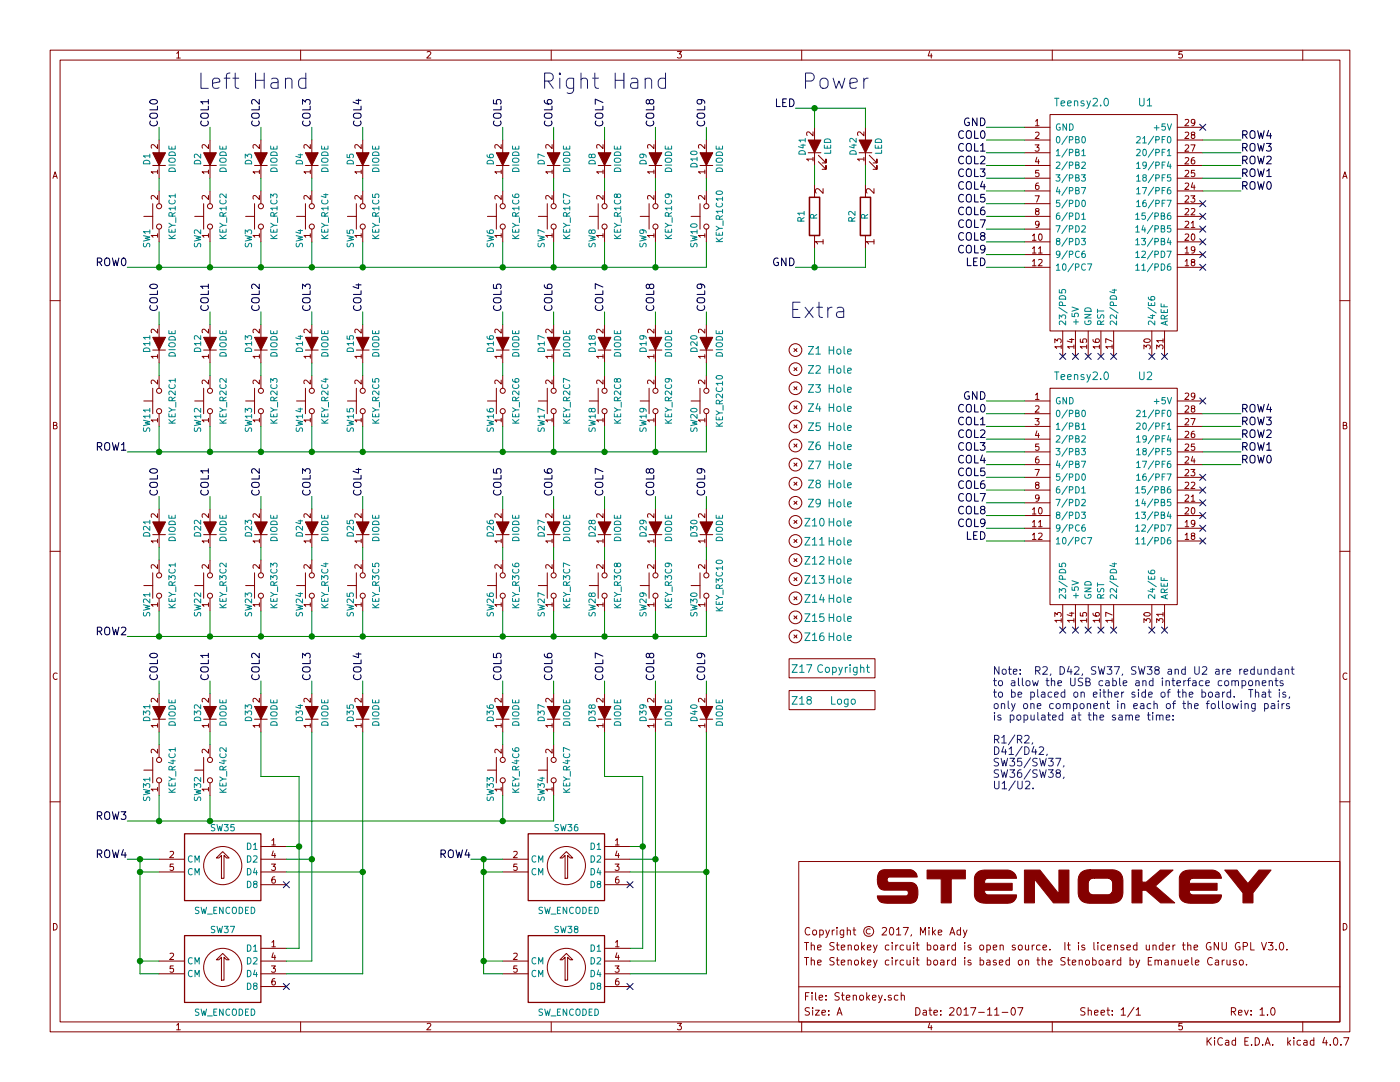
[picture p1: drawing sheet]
EESchema Schematic File Version 2
LIBS:Stenokey
LIBS:power
LIBS:device
LIBS:switches
LIBS:relays
LIBS:motors
LIBS:transistors
LIBS:conn
LIBS:linear
LIBS:regul
LIBS:74xx
LIBS:cmos4000
LIBS:adc-dac
LIBS:memory
LIBS:xilinx
LIBS:microcontrollers
LIBS:dsp
LIBS:microchip
LIBS:analog_switches
LIBS:motorola
LIBS:texas
LIBS:intel
LIBS:audio
LIBS:interface
LIBS:digital-audio
LIBS:philips
LIBS:display
LIBS:cypress
LIBS:siliconi
LIBS:opto
LIBS:atmel
LIBS:contrib
LIBS:valves
LIBS:teensy
LIBS:Stenokey-cache
EELAYER 25 0
EELAYER END
$Descr A 11000 8500
encoding utf-8
Sheet 1 1
Title "Stenokey"
Date "2017-11-07"
Rev "1.0"
Comp ""
Comment1 "Copyright © 2017, Mike Ady"
Comment2 "The Stenokey circuit board is open source.  It is licensed under the GNU GPL V3.0."
Comment3 "The Stenokey circuit board is based on the Stenoboard by Emanuele Caruso."
Comment4 ""
$EndDescr
$Comp
L D_ALT D1
U 1 1
P 1250 1250
F 0 "D1" H 1250 1350 50  0000 C CNN
F 1 "DIODE" H 1250 1150 50  0000 C CNN
F 2 "Stenokey:D4x2" H 1250 1250 50  0001 C CNN
F 3 "" H 1250 1250 50  0001 C CNN
	1    1250 1250
	0    -1   -1   0   
$EndComp
$Comp
L LED_ALT D41
U 1 1
P 6400 1150
F 0 "D41" H 6400 1250 50  0000 C CNN
F 1 "LED" H 6400 1050 50  0000 C CNN
F 2 "Stenokey:LED5X2.5" H 6400 1150 50  0001 C CNN
F 3 "" H 6400 1150 50  0001 C CNN
	1    6400 1150
	0    -1   -1   0   
$EndComp
$Comp
L SW_Push SW1
U 1 1
P 1250 1700
F 0 "SW1" H 1000 1800 50  0000 L CNN
F 1 "KEY_R1C1" H 1250 1600 50  0000 C CNN
F 2 "Stenokey:SW_Matias_Quiet" H 1250 1900 50  0001 C CNN
F 3 "" H 1250 1900 50  0001 C CNN
	1    1250 1700
	0    -1   -1   0   
$EndComp
Text Label 1250 1000 1    60   ~ 0
COL0
Wire Wire Line
	1250 1000 1250 1100
Wire Wire Line
	1250 1400 1250 1500
Text Label 1000 2100 2    60   ~ 0
ROW0
$Comp
L D_ALT D2
U 1 1
P 1650 1250
F 0 "D2" H 1650 1350 50  0000 C CNN
F 1 "DIODE" H 1650 1150 50  0000 C CNN
F 2 "Stenokey:D4x2" H 1650 1250 50  0001 C CNN
F 3 "" H 1650 1250 50  0001 C CNN
	1    1650 1250
	0    -1   -1   0   
$EndComp
$Comp
L SW_Push SW2
U 1 1
P 1650 1700
F 0 "SW2" H 1400 1800 50  0000 L CNN
F 1 "KEY_R1C2" H 1650 1600 50  0000 C CNN
F 2 "Stenokey:SW_Matias_Quiet" H 1650 1900 50  0001 C CNN
F 3 "" H 1650 1900 50  0001 C CNN
	1    1650 1700
	0    -1   -1   0   
$EndComp
Text Label 1650 1000 1    60   ~ 0
COL1
Wire Wire Line
	1650 1000 1650 1100
Wire Wire Line
	1650 1400 1650 1500
Wire Wire Line
	1650 2100 1650 1900
$Comp
L D_ALT D3
U 1 1
P 2050 1250
F 0 "D3" H 2050 1350 50  0000 C CNN
F 1 "DIODE" H 2050 1150 50  0000 C CNN
F 2 "Stenokey:D4x2" H 2050 1250 50  0001 C CNN
F 3 "" H 2050 1250 50  0000 C CNN
	1    2050 1250
	0    -1   -1   0   
$EndComp
$Comp
L SW_Push SW3
U 1 1
P 2050 1700
F 0 "SW3" H 1800 1800 50  0000 L CNN
F 1 "KEY_R1C3" H 2050 1600 50  0000 C CNN
F 2 "Stenokey:SW_Matias_Quiet" H 2050 1900 50  0001 C CNN
F 3 "" H 2050 1900 50  0001 C CNN
	1    2050 1700
	0    -1   -1   0   
$EndComp
Text Label 2050 1000 1    60   ~ 0
COL2
Wire Wire Line
	2050 1000 2050 1100
Wire Wire Line
	2050 1400 2050 1500
Wire Wire Line
	2050 2100 2050 1900
$Comp
L D_ALT D4
U 1 1
P 2450 1250
F 0 "D4" H 2450 1350 50  0000 C CNN
F 1 "DIODE" H 2450 1150 50  0000 C CNN
F 2 "Stenokey:D4x2" H 2450 1250 50  0001 C CNN
F 3 "" H 2450 1250 50  0001 C CNN
	1    2450 1250
	0    -1   -1   0   
$EndComp
$Comp
L SW_Push SW4
U 1 1
P 2450 1700
F 0 "SW4" H 2200 1800 50  0000 L CNN
F 1 "KEY_R1C4" H 2450 1600 50  0000 C CNN
F 2 "Stenokey:SW_Matias_Quiet" H 2450 1900 50  0001 C CNN
F 3 "" H 2450 1900 50  0001 C CNN
	1    2450 1700
	0    -1   -1   0   
$EndComp
Text Label 2450 1000 1    60   ~ 0
COL3
Wire Wire Line
	2450 1000 2450 1100
Wire Wire Line
	2450 1400 2450 1500
Wire Wire Line
	2450 2100 2450 1900
$Comp
L D_ALT D5
U 1 1
P 2850 1250
F 0 "D5" H 2850 1350 50  0000 C CNN
F 1 "DIODE" H 2850 1150 50  0000 C CNN
F 2 "Stenokey:D4x2" H 2850 1250 50  0001 C CNN
F 3 "" H 2850 1250 50  0001 C CNN
	1    2850 1250
	0    -1   -1   0   
$EndComp
$Comp
L SW_Push SW5
U 1 1
P 2850 1700
F 0 "SW5" H 2600 1800 50  0000 L CNN
F 1 "KEY_R1C5" H 2850 1600 50  0000 C CNN
F 2 "Stenokey:SW_Matias_Quiet" H 2850 1900 50  0001 C CNN
F 3 "" H 2850 1900 50  0001 C CNN
	1    2850 1700
	0    -1   -1   0   
$EndComp
Text Label 2850 1000 1    60   ~ 0
COL4
Wire Wire Line
	2850 1000 2850 1100
Wire Wire Line
	2850 1400 2850 1500
Wire Wire Line
	2850 2100 2850 1900
Wire Wire Line
	1250 1900 1250 2100
Connection ~ 1250 2100
Connection ~ 1650 2100
Connection ~ 2050 2100
Connection ~ 2450 2100
Wire Wire Line
	1000 2100 5550 2100
$Comp
L D_ALT D11
U 1 1
P 1250 2700
F 0 "D11" H 1250 2800 50  0000 C CNN
F 1 "DIODE" H 1250 2600 50  0000 C CNN
F 2 "Stenokey:D4x2" H 1250 2700 50  0001 C CNN
F 3 "" H 1250 2700 50  0001 C CNN
	1    1250 2700
	0    -1   -1   0   
$EndComp
$Comp
L SW_Push SW11
U 1 1
P 1250 3150
F 0 "SW11" H 1000 3250 50  0000 L CNN
F 1 "KEY_R2C1" H 1250 3050 50  0000 C CNN
F 2 "Stenokey:SW_Matias_Quiet" H 1250 3350 50  0001 C CNN
F 3 "" H 1250 3350 50  0001 C CNN
	1    1250 3150
	0    -1   -1   0   
$EndComp
Text Label 1250 2450 1    60   ~ 0
COL0
Wire Wire Line
	1250 2450 1250 2550
Wire Wire Line
	1250 2850 1250 2950
Text Label 1000 3550 2    60   ~ 0
ROW1
$Comp
L D_ALT D12
U 1 1
P 1650 2700
F 0 "D12" H 1650 2800 50  0000 C CNN
F 1 "DIODE" H 1650 2600 50  0000 C CNN
F 2 "Stenokey:D4x2" H 1650 2700 50  0001 C CNN
F 3 "" H 1650 2700 50  0001 C CNN
	1    1650 2700
	0    -1   -1   0   
$EndComp
$Comp
L SW_Push SW12
U 1 1
P 1650 3150
F 0 "SW12" H 1400 3250 50  0000 L CNN
F 1 "KEY_R2C2" H 1650 3050 50  0000 C CNN
F 2 "Stenokey:SW_Matias_Quiet" H 1650 3350 50  0001 C CNN
F 3 "" H 1650 3350 50  0001 C CNN
	1    1650 3150
	0    -1   -1   0   
$EndComp
Text Label 1650 2450 1    60   ~ 0
COL1
Wire Wire Line
	1650 2450 1650 2550
Wire Wire Line
	1650 2850 1650 2950
Wire Wire Line
	1650 3550 1650 3350
$Comp
L D_ALT D13
U 1 1
P 2050 2700
F 0 "D13" H 2050 2800 50  0000 C CNN
F 1 "DIODE" H 2050 2600 50  0000 C CNN
F 2 "Stenokey:D4x2" H 2050 2700 50  0001 C CNN
F 3 "" H 2050 2700 50  0001 C CNN
	1    2050 2700
	0    -1   -1   0   
$EndComp
$Comp
L SW_Push SW13
U 1 1
P 2050 3150
F 0 "SW13" H 1800 3250 50  0000 L CNN
F 1 "KEY_R2C3" H 2050 3050 50  0000 C CNN
F 2 "Stenokey:SW_Matias_Quiet" H 2050 3350 50  0001 C CNN
F 3 "" H 2050 3350 50  0001 C CNN
	1    2050 3150
	0    -1   -1   0   
$EndComp
Text Label 2050 2450 1    60   ~ 0
COL2
Wire Wire Line
	2050 2450 2050 2550
Wire Wire Line
	2050 2850 2050 2950
Wire Wire Line
	2050 3550 2050 3350
$Comp
L D_ALT D14
U 1 1
P 2450 2700
F 0 "D14" H 2450 2800 50  0000 C CNN
F 1 "DIODE" H 2450 2600 50  0000 C CNN
F 2 "Stenokey:D4x2" H 2450 2700 50  0001 C CNN
F 3 "" H 2450 2700 50  0001 C CNN
	1    2450 2700
	0    -1   -1   0   
$EndComp
$Comp
L SW_Push SW14
U 1 1
P 2450 3150
F 0 "SW14" H 2200 3250 50  0000 L CNN
F 1 "KEY_R2C4" H 2450 3050 50  0000 C CNN
F 2 "Stenokey:SW_Matias_Quiet" H 2450 3350 50  0001 C CNN
F 3 "" H 2450 3350 50  0001 C CNN
	1    2450 3150
	0    -1   -1   0   
$EndComp
Text Label 2450 2450 1    60   ~ 0
COL3
Wire Wire Line
	2450 2450 2450 2550
Wire Wire Line
	2450 2850 2450 2950
Wire Wire Line
	2450 3550 2450 3350
$Comp
L D_ALT D15
U 1 1
P 2850 2700
F 0 "D15" H 2850 2800 50  0000 C CNN
F 1 "DIODE" H 2850 2600 50  0000 C CNN
F 2 "Stenokey:D4x2" H 2850 2700 50  0001 C CNN
F 3 "" H 2850 2700 50  0001 C CNN
	1    2850 2700
	0    -1   -1   0   
$EndComp
$Comp
L SW_Push SW15
U 1 1
P 2850 3150
F 0 "SW15" H 2600 3250 50  0000 L CNN
F 1 "KEY_R2C5" H 2850 3050 50  0000 C CNN
F 2 "Stenokey:SW_Matias_Quiet" H 2850 3350 50  0001 C CNN
F 3 "" H 2850 3350 50  0001 C CNN
	1    2850 3150
	0    -1   -1   0   
$EndComp
Text Label 2850 2450 1    60   ~ 0
COL4
Wire Wire Line
	2850 2450 2850 2550
Wire Wire Line
	2850 2850 2850 2950
Wire Wire Line
	2850 3550 2850 3350
Wire Wire Line
	1250 3350 1250 3550
Connection ~ 1250 3550
Connection ~ 1650 3550
Connection ~ 2050 3550
Connection ~ 2450 3550
Wire Wire Line
	1000 3550 5550 3550
$Comp
L D_ALT D21
U 1 1
P 1250 4150
F 0 "D21" H 1250 4250 50  0000 C CNN
F 1 "DIODE" H 1250 4050 50  0000 C CNN
F 2 "Stenokey:D4x2" H 1250 4150 50  0001 C CNN
F 3 "" H 1250 4150 50  0001 C CNN
	1    1250 4150
	0    -1   -1   0   
$EndComp
$Comp
L SW_Push SW21
U 1 1
P 1250 4600
F 0 "SW21" H 1000 4700 50  0000 L CNN
F 1 "KEY_R3C1" H 1250 4500 50  0000 C CNN
F 2 "Stenokey:SW_Matias_Quiet" H 1250 4800 50  0001 C CNN
F 3 "" H 1250 4800 50  0001 C CNN
	1    1250 4600
	0    -1   -1   0   
$EndComp
Text Label 1250 3900 1    60   ~ 0
COL0
Wire Wire Line
	1250 3900 1250 4000
Wire Wire Line
	1250 4300 1250 4400
Text Label 1000 5000 2    60   ~ 0
ROW2
$Comp
L D_ALT D22
U 1 1
P 1650 4150
F 0 "D22" H 1650 4250 50  0000 C CNN
F 1 "DIODE" H 1650 4050 50  0000 C CNN
F 2 "Stenokey:D4x2" H 1650 4150 50  0001 C CNN
F 3 "" H 1650 4150 50  0001 C CNN
	1    1650 4150
	0    -1   -1   0   
$EndComp
$Comp
L SW_Push SW22
U 1 1
P 1650 4600
F 0 "SW22" H 1400 4700 50  0000 L CNN
F 1 "KEY_R3C2" H 1650 4500 50  0000 C CNN
F 2 "Stenokey:SW_Matias_Quiet" H 1650 4800 50  0001 C CNN
F 3 "" H 1650 4800 50  0001 C CNN
	1    1650 4600
	0    -1   -1   0   
$EndComp
Text Label 1650 3900 1    60   ~ 0
COL1
Wire Wire Line
	1650 3900 1650 4000
Wire Wire Line
	1650 4300 1650 4400
Wire Wire Line
	1650 5000 1650 4800
$Comp
L D_ALT D23
U 1 1
P 2050 4150
F 0 "D23" H 2050 4250 50  0000 C CNN
F 1 "DIODE" H 2050 4050 50  0000 C CNN
F 2 "Stenokey:D4x2" H 2050 4150 50  0001 C CNN
F 3 "" H 2050 4150 50  0001 C CNN
	1    2050 4150
	0    -1   -1   0   
$EndComp
$Comp
L SW_Push SW23
U 1 1
P 2050 4600
F 0 "SW23" H 1800 4700 50  0000 L CNN
F 1 "KEY_R3C3" H 2050 4500 50  0000 C CNN
F 2 "Stenokey:SW_Matias_Quiet" H 2050 4800 50  0001 C CNN
F 3 "" H 2050 4800 50  0001 C CNN
	1    2050 4600
	0    -1   -1   0   
$EndComp
Text Label 2050 3900 1    60   ~ 0
COL2
Wire Wire Line
	2050 3900 2050 4000
Wire Wire Line
	2050 4300 2050 4400
Wire Wire Line
	2050 5000 2050 4800
$Comp
L D_ALT D24
U 1 1
P 2450 4150
F 0 "D24" H 2450 4250 50  0000 C CNN
F 1 "DIODE" H 2450 4050 50  0000 C CNN
F 2 "Stenokey:D4x2" H 2450 4150 50  0001 C CNN
F 3 "" H 2450 4150 50  0001 C CNN
	1    2450 4150
	0    -1   -1   0   
$EndComp
$Comp
L SW_Push SW24
U 1 1
P 2450 4600
F 0 "SW24" H 2200 4700 50  0000 L CNN
F 1 "KEY_R3C4" H 2450 4500 50  0000 C CNN
F 2 "Stenokey:SW_Matias_Quiet" H 2450 4800 50  0001 C CNN
F 3 "" H 2450 4800 50  0001 C CNN
	1    2450 4600
	0    -1   -1   0   
$EndComp
Text Label 2450 3900 1    60   ~ 0
COL3
Wire Wire Line
	2450 3900 2450 4000
Wire Wire Line
	2450 4300 2450 4400
Wire Wire Line
	2450 5000 2450 4800
$Comp
L D_ALT D25
U 1 1
P 2850 4150
F 0 "D25" H 2850 4250 50  0000 C CNN
F 1 "DIODE" H 2850 4050 50  0000 C CNN
F 2 "Stenokey:D4x2" H 2850 4150 50  0001 C CNN
F 3 "" H 2850 4150 50  0001 C CNN
	1    2850 4150
	0    -1   -1   0   
$EndComp
$Comp
L SW_Push SW25
U 1 1
P 2850 4600
F 0 "SW25" H 2600 4700 50  0000 L CNN
F 1 "KEY_R3C5" H 2850 4500 50  0000 C CNN
F 2 "Stenokey:SW_Matias_Quiet" H 2850 4800 50  0001 C CNN
F 3 "" H 2850 4800 50  0001 C CNN
	1    2850 4600
	0    -1   -1   0   
$EndComp
Text Label 2850 3900 1    60   ~ 0
COL4
Wire Wire Line
	2850 3900 2850 4000
Wire Wire Line
	2850 4300 2850 4400
Wire Wire Line
	2850 5000 2850 4800
Wire Wire Line
	1250 4800 1250 5000
Connection ~ 1250 5000
Connection ~ 1650 5000
Connection ~ 2050 5000
Connection ~ 2450 5000
Wire Wire Line
	1000 5000 5550 5000
$Comp
L D_ALT D31
U 1 1
P 1250 5600
F 0 "D31" H 1250 5700 50  0000 C CNN
F 1 "DIODE" H 1250 5500 50  0000 C CNN
F 2 "Stenokey:D4x2" H 1250 5600 50  0001 C CNN
F 3 "" H 1250 5600 50  0001 C CNN
	1    1250 5600
	0    -1   -1   0   
$EndComp
$Comp
L SW_Push SW31
U 1 1
P 1250 6050
F 0 "SW31" H 1000 6150 50  0000 L CNN
F 1 "KEY_R4C1" H 1250 5950 50  0000 C CNN
F 2 "Stenokey:SW_Matias_Quiet" H 1250 6250 50  0001 C CNN
F 3 "" H 1250 6250 50  0001 C CNN
	1    1250 6050
	0    -1   -1   0   
$EndComp
Text Label 1250 5350 1    60   ~ 0
COL0
Wire Wire Line
	1250 5350 1250 5450
Wire Wire Line
	1250 5750 1250 5850
Text Label 1000 6450 2    60   ~ 0
ROW3
$Comp
L D_ALT D32
U 1 1
P 1650 5600
F 0 "D32" H 1650 5700 50  0000 C CNN
F 1 "DIODE" H 1650 5500 50  0000 C CNN
F 2 "Stenokey:D4x2" H 1650 5600 50  0001 C CNN
F 3 "" H 1650 5600 50  0001 C CNN
	1    1650 5600
	0    -1   -1   0   
$EndComp
$Comp
L SW_Push SW32
U 1 1
P 1650 6050
F 0 "SW32" H 1400 6150 50  0000 L CNN
F 1 "KEY_R4C2" H 1650 5950 50  0000 C CNN
F 2 "Stenokey:SW_Matias_Quiet" H 1650 6250 50  0001 C CNN
F 3 "" H 1650 6250 50  0001 C CNN
	1    1650 6050
	0    -1   -1   0   
$EndComp
Text Label 1650 5350 1    60   ~ 0
COL1
Wire Wire Line
	1650 5350 1650 5450
Wire Wire Line
	1650 5750 1650 5850
$Comp
L D_ALT D33
U 1 1
P 2050 5600
F 0 "D33" H 2050 5700 50  0000 C CNN
F 1 "DIODE" H 2050 5500 50  0000 C CNN
F 2 "Stenokey:D4x2" H 2050 5600 50  0001 C CNN
F 3 "" H 2050 5600 50  0001 C CNN
	1    2050 5600
	0    -1   -1   0   
$EndComp
Text Label 2050 5350 1    60   ~ 0
COL2
Wire Wire Line
	2050 5350 2050 5450
Wire Wire Line
	2050 5750 2050 6100
$Comp
L D_ALT D34
U 1 1
P 2450 5600
F 0 "D34" H 2450 5700 50  0000 C CNN
F 1 "DIODE" H 2450 5500 50  0000 C CNN
F 2 "Stenokey:D4x2" H 2450 5600 50  0001 C CNN
F 3 "" H 2450 5600 50  0001 C CNN
	1    2450 5600
	0    -1   -1   0   
$EndComp
Text Label 2450 5350 1    60   ~ 0
COL3
Wire Wire Line
	2450 5350 2450 5450
Wire Wire Line
	2450 5750 2450 7550
$Comp
L D_ALT D35
U 1 1
P 2850 5600
F 0 "D35" H 2850 5700 50  0000 C CNN
F 1 "DIODE" H 2850 5500 50  0000 C CNN
F 2 "Stenokey:D4x2" H 2850 5600 50  0001 C CNN
F 3 "" H 2850 5600 50  0001 C CNN
	1    2850 5600
	0    -1   -1   0   
$EndComp
Text Label 2850 5350 1    60   ~ 0
COL4
Wire Wire Line
	2850 5350 2850 5450
Wire Wire Line
	2850 5750 2850 7650
Wire Wire Line
	1250 6250 1250 6450
Connection ~ 1250 6450
Connection ~ 1650 6450
$Comp
L D_ALT D6
U 1 1
P 3950 1250
F 0 "D6" H 3950 1350 50  0000 C CNN
F 1 "DIODE" H 3950 1150 50  0000 C CNN
F 2 "Stenokey:D4x2" H 3950 1250 50  0001 C CNN
F 3 "" H 3950 1250 50  0001 C CNN
	1    3950 1250
	0    -1   -1   0   
$EndComp
$Comp
L SW_Push SW6
U 1 1
P 3950 1700
F 0 "SW6" H 3700 1800 50  0000 L CNN
F 1 "KEY_R1C6" H 3950 1600 50  0000 C CNN
F 2 "Stenokey:SW_Matias_Quiet" H 3950 1900 50  0001 C CNN
F 3 "" H 3950 1900 50  0001 C CNN
	1    3950 1700
	0    -1   -1   0   
$EndComp
Text Label 3950 1000 1    60   ~ 0
COL5
Wire Wire Line
	3950 1000 3950 1100
Wire Wire Line
	3950 1400 3950 1500
$Comp
L D_ALT D7
U 1 1
P 4350 1250
F 0 "D7" H 4350 1350 50  0000 C CNN
F 1 "DIODE" H 4350 1150 50  0000 C CNN
F 2 "Stenokey:D4x2" H 4350 1250 50  0001 C CNN
F 3 "" H 4350 1250 50  0001 C CNN
	1    4350 1250
	0    -1   -1   0   
$EndComp
$Comp
L SW_Push SW7
U 1 1
P 4350 1700
F 0 "SW7" H 4100 1800 50  0000 L CNN
F 1 "KEY_R1C7" H 4350 1600 50  0000 C CNN
F 2 "Stenokey:SW_Matias_Quiet" H 4350 1900 50  0001 C CNN
F 3 "" H 4350 1900 50  0001 C CNN
	1    4350 1700
	0    -1   -1   0   
$EndComp
Text Label 4350 1000 1    60   ~ 0
COL6
Wire Wire Line
	4350 1000 4350 1100
Wire Wire Line
	4350 1400 4350 1500
Wire Wire Line
	4350 2100 4350 1900
$Comp
L D_ALT D8
U 1 1
P 4750 1250
F 0 "D8" H 4750 1350 50  0000 C CNN
F 1 "DIODE" H 4750 1150 50  0000 C CNN
F 2 "Stenokey:D4x2" H 4750 1250 50  0001 C CNN
F 3 "" H 4750 1250 50  0001 C CNN
	1    4750 1250
	0    -1   -1   0   
$EndComp
$Comp
L SW_Push SW8
U 1 1
P 4750 1700
F 0 "SW8" H 4500 1800 50  0000 L CNN
F 1 "KEY_R1C8" H 4750 1600 50  0000 C CNN
F 2 "Stenokey:SW_Matias_Quiet" H 4750 1900 50  0001 C CNN
F 3 "" H 4750 1900 50  0001 C CNN
	1    4750 1700
	0    -1   -1   0   
$EndComp
Text Label 4750 1000 1    60   ~ 0
COL7
Wire Wire Line
	4750 1000 4750 1100
Wire Wire Line
	4750 1400 4750 1500
Wire Wire Line
	4750 2100 4750 1900
$Comp
L D_ALT D9
U 1 1
P 5150 1250
F 0 "D9" H 5150 1350 50  0000 C CNN
F 1 "DIODE" H 5150 1150 50  0000 C CNN
F 2 "Stenokey:D4x2" H 5150 1250 50  0001 C CNN
F 3 "" H 5150 1250 50  0001 C CNN
	1    5150 1250
	0    -1   -1   0   
$EndComp
$Comp
L SW_Push SW9
U 1 1
P 5150 1700
F 0 "SW9" H 4900 1800 50  0000 L CNN
F 1 "KEY_R1C9" H 5150 1600 50  0000 C CNN
F 2 "Stenokey:SW_Matias_Quiet" H 5150 1900 50  0001 C CNN
F 3 "" H 5150 1900 50  0001 C CNN
	1    5150 1700
	0    -1   -1   0   
$EndComp
Text Label 5150 1000 1    60   ~ 0
COL8
Wire Wire Line
	5150 1000 5150 1100
Wire Wire Line
	5150 1400 5150 1500
Wire Wire Line
	5150 2100 5150 1900
$Comp
L D_ALT D10
U 1 1
P 5550 1250
F 0 "D10" H 5550 1350 50  0000 C CNN
F 1 "DIODE" H 5550 1150 50  0000 C CNN
F 2 "Stenokey:D4x2" H 5550 1250 50  0001 C CNN
F 3 "" H 5550 1250 50  0001 C CNN
	1    5550 1250
	0    -1   -1   0   
$EndComp
$Comp
L SW_Push SW10
U 1 1
P 5550 1700
F 0 "SW10" H 5300 1800 50  0000 L CNN
F 1 "KEY_R1C10" H 5550 1600 50  0000 C CNN
F 2 "Stenokey:SW_Matias_Quiet" H 5550 1900 50  0001 C CNN
F 3 "" H 5550 1900 50  0001 C CNN
	1    5550 1700
	0    -1   -1   0   
$EndComp
Text Label 5550 1000 1    60   ~ 0
COL9
Wire Wire Line
	5550 1000 5550 1100
Wire Wire Line
	5550 1400 5550 1500
Wire Wire Line
	5550 2100 5550 1900
Wire Wire Line
	3950 2100 3950 1900
Connection ~ 3950 2100
Connection ~ 4350 2100
Connection ~ 4750 2100
Connection ~ 5150 2100
$Comp
L D_ALT D16
U 1 1
P 3950 2700
F 0 "D16" H 3950 2800 50  0000 C CNN
F 1 "DIODE" H 3950 2600 50  0000 C CNN
F 2 "Stenokey:D4x2" H 3950 2700 50  0001 C CNN
F 3 "" H 3950 2700 50  0001 C CNN
	1    3950 2700
	0    -1   -1   0   
$EndComp
$Comp
L SW_Push SW16
U 1 1
P 3950 3150
F 0 "SW16" H 3700 3250 50  0000 L CNN
F 1 "KEY_R2C6" H 3950 3050 50  0000 C CNN
F 2 "Stenokey:SW_Matias_Quiet" H 3950 3350 50  0001 C CNN
F 3 "" H 3950 3350 50  0001 C CNN
	1    3950 3150
	0    -1   -1   0   
$EndComp
Text Label 3950 2450 1    60   ~ 0
COL5
Wire Wire Line
	3950 2450 3950 2550
Wire Wire Line
	3950 2850 3950 2950
$Comp
L D_ALT D17
U 1 1
P 4350 2700
F 0 "D17" H 4350 2800 50  0000 C CNN
F 1 "DIODE" H 4350 2600 50  0000 C CNN
F 2 "Stenokey:D4x2" H 4350 2700 50  0001 C CNN
F 3 "" H 4350 2700 50  0001 C CNN
	1    4350 2700
	0    -1   -1   0   
$EndComp
$Comp
L SW_Push SW17
U 1 1
P 4350 3150
F 0 "SW17" H 4100 3250 50  0000 L CNN
F 1 "KEY_R2C7" H 4350 3050 50  0000 C CNN
F 2 "Stenokey:SW_Matias_Quiet" H 4350 3350 50  0001 C CNN
F 3 "" H 4350 3350 50  0001 C CNN
	1    4350 3150
	0    -1   -1   0   
$EndComp
Text Label 4350 2450 1    60   ~ 0
COL6
Wire Wire Line
	4350 2450 4350 2550
Wire Wire Line
	4350 2850 4350 2950
Wire Wire Line
	4350 3550 4350 3350
$Comp
L D_ALT D18
U 1 1
P 4750 2700
F 0 "D18" H 4750 2800 50  0000 C CNN
F 1 "DIODE" H 4750 2600 50  0000 C CNN
F 2 "Stenokey:D4x2" H 4750 2700 50  0001 C CNN
F 3 "" H 4750 2700 50  0001 C CNN
	1    4750 2700
	0    -1   -1   0   
$EndComp
$Comp
L SW_Push SW18
U 1 1
P 4750 3150
F 0 "SW18" H 4500 3250 50  0000 L CNN
F 1 "KEY_R2C8" H 4750 3050 50  0000 C CNN
F 2 "Stenokey:SW_Matias_Quiet" H 4750 3350 50  0001 C CNN
F 3 "" H 4750 3350 50  0001 C CNN
	1    4750 3150
	0    -1   -1   0   
$EndComp
Text Label 4750 2450 1    60   ~ 0
COL7
Wire Wire Line
	4750 2450 4750 2550
Wire Wire Line
	4750 2850 4750 2950
Wire Wire Line
	4750 3550 4750 3350
$Comp
L D_ALT D19
U 1 1
P 5150 2700
F 0 "D19" H 5150 2800 50  0000 C CNN
F 1 "DIODE" H 5150 2600 50  0000 C CNN
F 2 "Stenokey:D4x2" H 5150 2700 50  0001 C CNN
F 3 "" H 5150 2700 50  0001 C CNN
	1    5150 2700
	0    -1   -1   0   
$EndComp
$Comp
L SW_Push SW19
U 1 1
P 5150 3150
F 0 "SW19" H 4900 3250 50  0000 L CNN
F 1 "KEY_R2C9" H 5150 3050 50  0000 C CNN
F 2 "Stenokey:SW_Matias_Quiet" H 5150 3350 50  0001 C CNN
F 3 "" H 5150 3350 50  0001 C CNN
	1    5150 3150
	0    -1   -1   0   
$EndComp
Text Label 5150 2450 1    60   ~ 0
COL8
Wire Wire Line
	5150 2450 5150 2550
Wire Wire Line
	5150 2850 5150 2950
Wire Wire Line
	5150 3550 5150 3350
$Comp
L D_ALT D20
U 1 1
P 5550 2700
F 0 "D20" H 5550 2800 50  0000 C CNN
F 1 "DIODE" H 5550 2600 50  0000 C CNN
F 2 "Stenokey:D4x2" H 5550 2700 50  0001 C CNN
F 3 "" H 5550 2700 50  0001 C CNN
	1    5550 2700
	0    -1   -1   0   
$EndComp
$Comp
L SW_Push SW20
U 1 1
P 5550 3150
F 0 "SW20" H 5300 3250 50  0000 L CNN
F 1 "KEY_R2C10" H 5550 3050 50  0000 C CNN
F 2 "Stenokey:SW_Matias_Quiet" H 5550 3350 50  0001 C CNN
F 3 "" H 5550 3350 50  0001 C CNN
	1    5550 3150
	0    -1   -1   0   
$EndComp
Text Label 5550 2450 1    60   ~ 0
COL9
Wire Wire Line
	5550 2450 5550 2550
Wire Wire Line
	5550 2850 5550 2950
Wire Wire Line
	5550 3550 5550 3350
Wire Wire Line
	3950 3550 3950 3350
Connection ~ 3950 3550
Connection ~ 4350 3550
Connection ~ 4750 3550
Connection ~ 5150 3550
$Comp
L D_ALT D26
U 1 1
P 3950 4150
F 0 "D26" H 3950 4250 50  0000 C CNN
F 1 "DIODE" H 3950 4050 50  0000 C CNN
F 2 "Stenokey:D4x2" H 3950 4150 50  0001 C CNN
F 3 "" H 3950 4150 50  0001 C CNN
	1    3950 4150
	0    -1   -1   0   
$EndComp
$Comp
L SW_Push SW26
U 1 1
P 3950 4600
F 0 "SW26" H 3700 4700 50  0000 L CNN
F 1 "KEY_R3C6" H 3950 4500 50  0000 C CNN
F 2 "Stenokey:SW_Matias_Quiet" H 3950 4800 50  0001 C CNN
F 3 "" H 3950 4800 50  0001 C CNN
	1    3950 4600
	0    -1   -1   0   
$EndComp
Text Label 3950 3900 1    60   ~ 0
COL5
Wire Wire Line
	3950 3900 3950 4000
Wire Wire Line
	3950 4300 3950 4400
$Comp
L D_ALT D27
U 1 1
P 4350 4150
F 0 "D27" H 4350 4250 50  0000 C CNN
F 1 "DIODE" H 4350 4050 50  0000 C CNN
F 2 "Stenokey:D4x2" H 4350 4150 50  0001 C CNN
F 3 "" H 4350 4150 50  0001 C CNN
	1    4350 4150
	0    -1   -1   0   
$EndComp
$Comp
L SW_Push SW27
U 1 1
P 4350 4600
F 0 "SW27" H 4100 4700 50  0000 L CNN
F 1 "KEY_R3C7" H 4350 4500 50  0000 C CNN
F 2 "Stenokey:SW_Matias_Quiet" H 4350 4800 50  0001 C CNN
F 3 "" H 4350 4800 50  0001 C CNN
	1    4350 4600
	0    -1   -1   0   
$EndComp
Text Label 4350 3900 1    60   ~ 0
COL6
Wire Wire Line
	4350 3900 4350 4000
Wire Wire Line
	4350 4300 4350 4400
Wire Wire Line
	4350 5000 4350 4800
$Comp
L D_ALT D28
U 1 1
P 4750 4150
F 0 "D28" H 4750 4250 50  0000 C CNN
F 1 "DIODE" H 4750 4050 50  0000 C CNN
F 2 "Stenokey:D4x2" H 4750 4150 50  0001 C CNN
F 3 "" H 4750 4150 50  0001 C CNN
	1    4750 4150
	0    -1   -1   0   
$EndComp
$Comp
L SW_Push SW28
U 1 1
P 4750 4600
F 0 "SW28" H 4500 4700 50  0000 L CNN
F 1 "KEY_R3C8" H 4750 4500 50  0000 C CNN
F 2 "Stenokey:SW_Matias_Quiet" H 4750 4800 50  0001 C CNN
F 3 "" H 4750 4800 50  0001 C CNN
	1    4750 4600
	0    -1   -1   0   
$EndComp
Text Label 4750 3900 1    60   ~ 0
COL7
Wire Wire Line
	4750 3900 4750 4000
Wire Wire Line
	4750 4300 4750 4400
Wire Wire Line
	4750 5000 4750 4800
$Comp
L D_ALT D29
U 1 1
P 5150 4150
F 0 "D29" H 5150 4250 50  0000 C CNN
F 1 "DIODE" H 5150 4050 50  0000 C CNN
F 2 "Stenokey:D4x2" H 5150 4150 50  0001 C CNN
F 3 "" H 5150 4150 50  0001 C CNN
	1    5150 4150
	0    -1   -1   0   
$EndComp
$Comp
L SW_Push SW29
U 1 1
P 5150 4600
F 0 "SW29" H 4900 4700 50  0000 L CNN
F 1 "KEY_R3C9" H 5150 4500 50  0000 C CNN
F 2 "Stenokey:SW_Matias_Quiet" H 5150 4800 50  0001 C CNN
F 3 "" H 5150 4800 50  0001 C CNN
	1    5150 4600
	0    -1   -1   0   
$EndComp
Text Label 5150 3900 1    60   ~ 0
COL8
Wire Wire Line
	5150 3900 5150 4000
Wire Wire Line
	5150 4300 5150 4400
Wire Wire Line
	5150 5000 5150 4800
$Comp
L D_ALT D30
U 1 1
P 5550 4150
F 0 "D30" H 5550 4250 50  0000 C CNN
F 1 "DIODE" H 5550 4050 50  0000 C CNN
F 2 "Stenokey:D4x2" H 5550 4150 50  0001 C CNN
F 3 "" H 5550 4150 50  0001 C CNN
	1    5550 4150
	0    -1   -1   0   
$EndComp
$Comp
L SW_Push SW30
U 1 1
P 5550 4600
F 0 "SW30" H 5300 4700 50  0000 L CNN
F 1 "KEY_R3C10" H 5550 4500 50  0000 C CNN
F 2 "Stenokey:SW_Matias_Quiet" H 5550 4800 50  0001 C CNN
F 3 "" H 5550 4800 50  0001 C CNN
	1    5550 4600
	0    -1   -1   0   
$EndComp
Text Label 5550 3900 1    60   ~ 0
COL9
Wire Wire Line
	5550 3900 5550 4000
Wire Wire Line
	5550 4300 5550 4400
Wire Wire Line
	5550 5000 5550 4800
Wire Wire Line
	3950 5000 3950 4800
Connection ~ 3950 5000
Connection ~ 4350 5000
Connection ~ 4750 5000
Connection ~ 5150 5000
$Comp
L D_ALT D36
U 1 1
P 3950 5600
F 0 "D36" H 3950 5700 50  0000 C CNN
F 1 "DIODE" H 3950 5500 50  0000 C CNN
F 2 "Stenokey:D4x2" H 3950 5600 50  0001 C CNN
F 3 "" H 3950 5600 50  0001 C CNN
	1    3950 5600
	0    -1   -1   0   
$EndComp
$Comp
L SW_Push SW33
U 1 1
P 3950 6050
F 0 "SW33" H 3700 6150 50  0000 L CNN
F 1 "KEY_R4C6" H 3950 5950 50  0000 C CNN
F 2 "Stenokey:SW_Matias_Quiet" H 3950 6250 50  0001 C CNN
F 3 "" H 3950 6250 50  0001 C CNN
	1    3950 6050
	0    -1   -1   0   
$EndComp
Text Label 3950 5350 1    60   ~ 0
COL5
Wire Wire Line
	3950 5350 3950 5450
Wire Wire Line
	3950 5750 3950 5850
$Comp
L D_ALT D37
U 1 1
P 4350 5600
F 0 "D37" H 4350 5700 50  0000 C CNN
F 1 "DIODE" H 4350 5500 50  0000 C CNN
F 2 "Stenokey:D4x2" H 4350 5600 50  0001 C CNN
F 3 "" H 4350 5600 50  0001 C CNN
	1    4350 5600
	0    -1   -1   0   
$EndComp
$Comp
L SW_Push SW34
U 1 1
P 4350 6050
F 0 "SW34" H 4100 6150 50  0000 L CNN
F 1 "KEY_R4C7" H 4350 5950 50  0000 C CNN
F 2 "Stenokey:SW_Matias_Quiet" H 4350 6250 50  0001 C CNN
F 3 "" H 4350 6250 50  0001 C CNN
	1    4350 6050
	0    -1   -1   0   
$EndComp
Text Label 4350 5350 1    60   ~ 0
COL6
Wire Wire Line
	4350 5350 4350 5450
Wire Wire Line
	4350 5750 4350 5850
Wire Wire Line
	4350 6450 4350 6250
$Comp
L D_ALT D38
U 1 1
P 4750 5600
F 0 "D38" H 4750 5700 50  0000 C CNN
F 1 "DIODE" H 4750 5500 50  0000 C CNN
F 2 "Stenokey:D4x2" H 4750 5600 50  0001 C CNN
F 3 "" H 4750 5600 50  0001 C CNN
	1    4750 5600
	0    -1   -1   0   
$EndComp
Text Label 4750 5350 1    60   ~ 0
COL7
Wire Wire Line
	4750 5350 4750 5450
$Comp
L D_ALT D39
U 1 1
P 5150 5600
F 0 "D39" H 5150 5700 50  0000 C CNN
F 1 "DIODE" H 5150 5500 50  0000 C CNN
F 2 "Stenokey:D4x2" H 5150 5600 50  0001 C CNN
F 3 "" H 5150 5600 50  0001 C CNN
	1    5150 5600
	0    -1   -1   0   
$EndComp
Text Label 5150 5350 1    60   ~ 0
COL8
Wire Wire Line
	5150 5350 5150 5450
$Comp
L D_ALT D40
U 1 1
P 5550 5600
F 0 "D40" H 5550 5700 50  0000 C CNN
F 1 "DIODE" H 5550 5500 50  0000 C CNN
F 2 "Stenokey:D4x2" H 5550 5600 50  0001 C CNN
F 3 "" H 5550 5600 50  0001 C CNN
	1    5550 5600
	0    -1   -1   0   
$EndComp
Text Label 5550 5350 1    60   ~ 0
COL9
Wire Wire Line
	5550 5350 5550 5450
Wire Wire Line
	3950 6250 3950 6450
Connection ~ 3950 6450
Wire Wire Line
	1000 6750 1250 6750
$Comp
L SW_ENCODED SW35
U 1 1
P 1750 6800
F 0 "SW35" H 1650 7100 50  0000 L CNN
F 1 "SW_ENCODED" H 1525 6450 50  0000 L CNN
F 2 "Stenokey:DIP6" H 1750 6800 50  0001 C CNN
F 3 "" H 1750 6800 50  0001 C CNN
	1    1750 6800
	1    0    0    -1  
$EndComp
Wire Wire Line
	1100 6850 1250 6850
NoConn ~ 2250 6950
Wire Wire Line
	2050 6100 2350 6100
Wire Wire Line
	2350 6100 2350 7450
Wire Wire Line
	2450 6750 2250 6750
Wire Wire Line
	2850 6850 2250 6850
Wire Wire Line
	4750 5750 4750 6100
Wire Wire Line
	5150 5750 5150 7550
Wire Wire Line
	5550 5750 5550 7650
$Comp
L SW_ENCODED SW36
U 1 1
P 4450 6800
F 0 "SW36" H 4350 7100 50  0000 L CNN
F 1 "SW_ENCODED" H 4225 6450 50  0000 L CNN
F 2 "Stenokey:DIP6" H 4450 6800 50  0001 C CNN
F 3 "" H 4450 6800 50  0001 C CNN
	1    4450 6800
	1    0    0    -1  
$EndComp
NoConn ~ 4950 6950
Wire Wire Line
	4750 6100 5050 6100
Wire Wire Line
	5050 6100 5050 7450
Wire Wire Line
	5150 6750 4950 6750
Wire Wire Line
	5550 6850 4950 6850
Wire Wire Line
	3800 6850 3950 6850
$Comp
L Teensy2.0 U1
U 1 1
P 8750 1750
F 0 "U1" H 9000 2700 60  0000 C CNN
F 1 "Teensy2.0" H 8500 2700 60  0000 C CNN
F 2 "Stenokey:Teensy2.0" H 8850 700 60  0001 C CNN
F 3 "" H 8850 700 60  0000 C CNN
	1    8750 1750
	1    0    0    -1  
$EndComp
NoConn ~ 8350 2800
NoConn ~ 8450 2800
NoConn ~ 8550 2800
NoConn ~ 8650 2800
NoConn ~ 8750 2800
NoConn ~ 9050 2800
NoConn ~ 9150 2800
Text Label 7750 1100 2    60   ~ 0
COL0
Wire Wire Line
	8050 1100 7750 1100
Text Label 7750 1200 2    60   ~ 0
COL1
Wire Wire Line
	8050 1200 7750 1200
Text Label 7750 1300 2    60   ~ 0
COL2
Wire Wire Line
	8050 1300 7750 1300
Text Label 7750 1400 2    60   ~ 0
COL3
Wire Wire Line
	8050 1400 7750 1400
Text Label 7750 1500 2    60   ~ 0
COL4
Wire Wire Line
	8050 1500 7750 1500
Wire Wire Line
	9750 1200 9450 1200
Wire Wire Line
	8050 2100 7750 2100
Text Label 7750 2100 2    60   ~ 0
LED
Wire Wire Line
	9750 1300 9450 1300
Wire Wire Line
	9750 1400 9450 1400
Wire Wire Line
	9750 1500 9450 1500
Text Label 9750 1200 0    60   ~ 0
ROW3
Text Label 9750 1300 0    60   ~ 0
ROW2
Text Label 9750 1400 0    60   ~ 0
ROW1
Text Label 9750 1500 0    60   ~ 0
ROW0
NoConn ~ 9450 1900
NoConn ~ 9450 2000
NoConn ~ 9450 2100
$Comp
L SW_ENCODED SW37
U 1 1
P 1750 7600
F 0 "SW37" H 1650 7900 50  0000 L CNN
F 1 "SW_ENCODED" H 1525 7250 50  0000 L CNN
F 2 "Stenokey:DIP6" H 1750 7600 50  0001 C CNN
F 3 "" H 1750 7600 50  0001 C CNN
	1    1750 7600
	1    0    0    -1  
$EndComp
Wire Wire Line
	1100 7650 1250 7650
Wire Wire Line
	1100 7550 1250 7550
Wire Wire Line
	2350 6650 2250 6650
Wire Wire Line
	2350 7450 2250 7450
Connection ~ 2350 6650
Wire Wire Line
	2450 7550 2250 7550
Connection ~ 2450 6750
Wire Wire Line
	2850 7650 2250 7650
NoConn ~ 2250 7750
Wire Wire Line
	5050 6650 4950 6650
$Comp
L SW_ENCODED SW38
U 1 1
P 4450 7600
F 0 "SW38" H 4350 7900 50  0000 L CNN
F 1 "SW_ENCODED" H 4225 7250 50  0000 L CNN
F 2 "Stenokey:DIP6" H 4450 7600 50  0001 C CNN
F 3 "" H 4450 7600 50  0001 C CNN
	1    4450 7600
	1    0    0    -1  
$EndComp
Wire Wire Line
	3800 7650 3950 7650
Wire Wire Line
	3950 7550 3800 7550
Wire Wire Line
	5050 7450 4950 7450
Connection ~ 5050 6650
Wire Wire Line
	5150 7550 4950 7550
Connection ~ 5150 6750
Wire Wire Line
	5550 7650 4950 7650
NoConn ~ 4950 7750
Wire Wire Line
	8050 1000 7750 1000
Text Label 7750 1000 2    60   ~ 0
GND
NoConn ~ 9450 1000
Text Label 6250 850  2    60   ~ 0
LED
$Comp
L R R1
U 1 1
P 6400 1700
F 0 "R1" V 6500 1700 50  0000 C CNN
F 1 "R" V 6400 1700 50  0000 C CNN
F 2 "Stenokey:R4x2" V 6330 1700 50  0001 C CNN
F 3 "" H 6400 1700 50  0001 C CNN
	1    6400 1700
	-1   0    0    1   
$EndComp
Text Label 6250 2100 2    60   ~ 0
GND
Text Notes 1550 700  0    120  ~ 0
Left Hand
Text Notes 4250 700  0    120  ~ 0
Right Hand
Text Notes 6300 700  0    120  ~ 0
Power
Text Notes 7800 6200 0    60   ~ 0
Note:  R2, D42, SW37, SW38 and U2 are redundant\nto allow the USB cable and interface components \nto be placed on either side of the board.  That is, \nonly one component in each of the following pairs \nis populated at the same time:  \n\nR1/R2,\nD41/D42,\nSW35/SW37,\nSW36/SW38,\nU1/U2.
Text Label 7750 1600 2    60   ~ 0
COL5
Wire Wire Line
	8050 1600 7750 1600
Text Label 7750 1700 2    60   ~ 0
COL6
Wire Wire Line
	8050 1700 7750 1700
Text Label 7750 1800 2    60   ~ 0
COL7
Wire Wire Line
	8050 1800 7750 1800
Text Label 7750 1900 2    60   ~ 0
COL8
Wire Wire Line
	8050 1900 7750 1900
Text Label 7750 2000 2    60   ~ 0
COL9
Wire Wire Line
	8050 2000 7750 2000
NoConn ~ 9450 1800
NoConn ~ 9450 1700
NoConn ~ 9450 1600
Connection ~ 2850 5000
Connection ~ 2850 3550
Connection ~ 2850 2100
$Comp
L Teensy2.0 U2
U 1 1
P 8750 3900
F 0 "U2" H 9000 4850 60  0000 C CNN
F 1 "Teensy2.0" H 8500 4850 60  0000 C CNN
F 2 "Stenokey:Teensy2.0" H 8850 2850 60  0001 C CNN
F 3 "" H 8850 2850 60  0000 C CNN
	1    8750 3900
	1    0    0    -1  
$EndComp
NoConn ~ 8350 4950
NoConn ~ 8450 4950
NoConn ~ 8550 4950
NoConn ~ 8650 4950
NoConn ~ 8750 4950
NoConn ~ 9050 4950
NoConn ~ 9150 4950
Text Label 7750 3250 2    60   ~ 0
COL0
Wire Wire Line
	8050 3250 7750 3250
Text Label 7750 3350 2    60   ~ 0
COL1
Wire Wire Line
	8050 3350 7750 3350
Text Label 7750 3450 2    60   ~ 0
COL2
Wire Wire Line
	8050 3450 7750 3450
Text Label 7750 3550 2    60   ~ 0
COL3
Wire Wire Line
	8050 3550 7750 3550
Text Label 7750 3650 2    60   ~ 0
COL4
Wire Wire Line
	8050 3650 7750 3650
Wire Wire Line
	9750 3350 9450 3350
Wire Wire Line
	8050 4250 7750 4250
Text Label 7750 4250 2    60   ~ 0
LED
Wire Wire Line
	9750 3450 9450 3450
Wire Wire Line
	9750 3550 9450 3550
Wire Wire Line
	9750 3650 9450 3650
Text Label 9750 3350 0    60   ~ 0
ROW3
Text Label 9750 3450 0    60   ~ 0
ROW2
Text Label 9750 3550 0    60   ~ 0
ROW1
Text Label 9750 3650 0    60   ~ 0
ROW0
NoConn ~ 9450 4050
NoConn ~ 9450 4150
NoConn ~ 9450 4250
Wire Wire Line
	8050 3150 7750 3150
Text Label 7750 3150 2    60   ~ 0
GND
NoConn ~ 9450 3150
Text Label 7750 3750 2    60   ~ 0
COL5
Wire Wire Line
	8050 3750 7750 3750
Text Label 7750 3850 2    60   ~ 0
COL6
Wire Wire Line
	8050 3850 7750 3850
Text Label 7750 3950 2    60   ~ 0
COL7
Wire Wire Line
	8050 3950 7750 3950
Text Label 7750 4050 2    60   ~ 0
COL8
Wire Wire Line
	8050 4050 7750 4050
Text Label 7750 4150 2    60   ~ 0
COL9
Wire Wire Line
	8050 4150 7750 4150
NoConn ~ 9450 3950
NoConn ~ 9450 3850
NoConn ~ 9450 3750
Wire Wire Line
	9750 1100 9450 1100
Text Label 9750 1100 0    60   ~ 0
ROW4
Wire Wire Line
	9750 3250 9450 3250
Text Label 9750 3250 0    60   ~ 0
ROW4
Wire Wire Line
	1650 6250 1650 6450
Text Label 1000 6750 2    60   ~ 0
ROW4
Wire Wire Line
	1000 6450 4350 6450
Wire Wire Line
	1100 6750 1100 7650
Connection ~ 1100 6750
Connection ~ 1100 6850
Connection ~ 1100 7550
Connection ~ 2850 6850
Text Label 3700 6750 2    60   ~ 0
ROW4
Connection ~ 5550 6850
Wire Wire Line
	3700 6750 3950 6750
Wire Wire Line
	3800 7650 3800 6750
Connection ~ 3800 6750
Connection ~ 3800 6850
Connection ~ 3800 7550
Wire Wire Line
	6400 1000 6400 850 
Wire Wire Line
	6400 1300 6400 1450
Wire Wire Line
	6400 1950 6400 2100
Wire Wire Line
	6250 2100 6800 2100
$Comp
L LED_ALT D42
U 1 1
P 6800 1150
F 0 "D42" H 6800 1250 50  0000 C CNN
F 1 "LED" H 6800 1050 50  0000 C CNN
F 2 "Stenokey:LED5X2.5" H 6800 1150 50  0001 C CNN
F 3 "" H 6800 1150 50  0001 C CNN
	1    6800 1150
	0    -1   -1   0   
$EndComp
$Comp
L R R2
U 1 1
P 6800 1700
F 0 "R2" V 6900 1700 50  0000 C CNN
F 1 "R" V 6800 1700 50  0000 C CNN
F 2 "Stenokey:R4x2" V 6730 1700 50  0001 C CNN
F 3 "" H 6800 1700 50  0001 C CNN
	1    6800 1700
	-1   0    0    1   
$EndComp
Wire Wire Line
	6800 1000 6800 850 
Wire Wire Line
	6800 1300 6800 1450
Wire Wire Line
	6800 2100 6800 1950
Connection ~ 6400 2100
Wire Wire Line
	6800 850  6250 850 
Connection ~ 6400 850 
$Comp
L Hole Z9
U 1 1
P 6250 3950
F 0 "Z9" H 6400 3950 60  0000 C CNN
F 1 "Hole" H 6600 3950 60  0000 C CNN
F 2 "Stenokey:HOLE_600800" H 6250 3950 60  0001 C CNN
F 3 "" H 6250 3950 60  0000 C CNN
	1    6250 3950
	1    0    0    -1  
$EndComp
$Comp
L Hole Z10
U 1 1
P 6250 4100
F 0 "Z10" H 6400 4100 60  0000 C CNN
F 1 "Hole" H 6600 4100 60  0000 C CNN
F 2 "Stenokey:HOLE_600800" H 6250 4100 60  0001 C CNN
F 3 "" H 6250 4100 60  0000 C CNN
	1    6250 4100
	1    0    0    -1  
$EndComp
$Comp
L Hole Z11
U 1 1
P 6250 4250
F 0 "Z11" H 6400 4250 60  0000 C CNN
F 1 "Hole" H 6600 4250 60  0000 C CNN
F 2 "Stenokey:HOLE_600800" H 6250 4250 60  0001 C CNN
F 3 "" H 6250 4250 60  0000 C CNN
	1    6250 4250
	1    0    0    -1  
$EndComp
$Comp
L Hole Z12
U 1 1
P 6250 4400
F 0 "Z12" H 6400 4400 60  0000 C CNN
F 1 "Hole" H 6600 4400 60  0000 C CNN
F 2 "Stenokey:HOLE_600800" H 6250 4400 60  0001 C CNN
F 3 "" H 6250 4400 60  0000 C CNN
	1    6250 4400
	1    0    0    -1  
$EndComp
$Comp
L Hole Z13
U 1 1
P 6250 4550
F 0 "Z13" H 6400 4550 60  0000 C CNN
F 1 "Hole" H 6600 4550 60  0000 C CNN
F 2 "Stenokey:HOLE_600800" H 6250 4550 60  0001 C CNN
F 3 "" H 6250 4550 60  0000 C CNN
	1    6250 4550
	1    0    0    -1  
$EndComp
$Comp
L Hole Z14
U 1 1
P 6250 4700
F 0 "Z14" H 6400 4700 60  0000 C CNN
F 1 "Hole" H 6600 4700 60  0000 C CNN
F 2 "Stenokey:HOLE_600800" H 6250 4700 60  0001 C CNN
F 3 "" H 6250 4700 60  0000 C CNN
	1    6250 4700
	1    0    0    -1  
$EndComp
$Comp
L Hole Z15
U 1 1
P 6250 4850
F 0 "Z15" H 6400 4850 60  0000 C CNN
F 1 "Hole" H 6600 4850 60  0000 C CNN
F 2 "Stenokey:HOLE_600800" H 6250 4850 60  0001 C CNN
F 3 "" H 6250 4850 60  0000 C CNN
	1    6250 4850
	1    0    0    -1  
$EndComp
$Comp
L Hole Z16
U 1 1
P 6250 5000
F 0 "Z16" H 6400 5000 60  0000 C CNN
F 1 "Hole" H 6600 5000 60  0000 C CNN
F 2 "Stenokey:HOLE_600800" H 6250 5000 60  0001 C CNN
F 3 "" H 6250 5000 60  0000 C CNN
	1    6250 5000
	1    0    0    -1  
$EndComp
$Comp
L Hole Z1
U 1 1
P 6250 2750
F 0 "Z1" H 6400 2750 60  0000 C CNN
F 1 "Hole" H 6600 2750 60  0000 C CNN
F 2 "Stenokey:HOLE_600800" H 6250 2750 60  0001 C CNN
F 3 "" H 6250 2750 60  0000 C CNN
	1    6250 2750
	1    0    0    -1  
$EndComp
$Comp
L Hole Z2
U 1 1
P 6250 2900
F 0 "Z2" H 6400 2900 60  0000 C CNN
F 1 "Hole" H 6600 2900 60  0000 C CNN
F 2 "Stenokey:HOLE_600800" H 6250 2900 60  0001 C CNN
F 3 "" H 6250 2900 60  0000 C CNN
	1    6250 2900
	1    0    0    -1  
$EndComp
$Comp
L Hole Z3
U 1 1
P 6250 3050
F 0 "Z3" H 6400 3050 60  0000 C CNN
F 1 "Hole" H 6600 3050 60  0000 C CNN
F 2 "Stenokey:HOLE_600800" H 6250 3050 60  0001 C CNN
F 3 "" H 6250 3050 60  0000 C CNN
	1    6250 3050
	1    0    0    -1  
$EndComp
$Comp
L Hole Z4
U 1 1
P 6250 3200
F 0 "Z4" H 6400 3200 60  0000 C CNN
F 1 "Hole" H 6600 3200 60  0000 C CNN
F 2 "Stenokey:HOLE_600800" H 6250 3200 60  0001 C CNN
F 3 "" H 6250 3200 60  0000 C CNN
	1    6250 3200
	1    0    0    -1  
$EndComp
$Comp
L Hole Z5
U 1 1
P 6250 3350
F 0 "Z5" H 6400 3350 60  0000 C CNN
F 1 "Hole" H 6600 3350 60  0000 C CNN
F 2 "Stenokey:HOLE_600800" H 6250 3350 60  0001 C CNN
F 3 "" H 6250 3350 60  0000 C CNN
	1    6250 3350
	1    0    0    -1  
$EndComp
$Comp
L Hole Z6
U 1 1
P 6250 3500
F 0 "Z6" H 6400 3500 60  0000 C CNN
F 1 "Hole" H 6600 3500 60  0000 C CNN
F 2 "Stenokey:HOLE_600800" H 6250 3500 60  0001 C CNN
F 3 "" H 6250 3500 60  0000 C CNN
	1    6250 3500
	1    0    0    -1  
$EndComp
$Comp
L Hole Z7
U 1 1
P 6250 3650
F 0 "Z7" H 6400 3650 60  0000 C CNN
F 1 "Hole" H 6600 3650 60  0000 C CNN
F 2 "Stenokey:HOLE_600800" H 6250 3650 60  0001 C CNN
F 3 "" H 6250 3650 60  0000 C CNN
	1    6250 3650
	1    0    0    -1  
$EndComp
$Comp
L Hole Z8
U 1 1
P 6250 3800
F 0 "Z8" H 6400 3800 60  0000 C CNN
F 1 "Hole" H 6600 3800 60  0000 C CNN
F 2 "Stenokey:HOLE_600800" H 6250 3800 60  0001 C CNN
F 3 "" H 6250 3800 60  0000 C CNN
	1    6250 3800
	1    0    0    -1  
$EndComp
$Comp
L Logo Z18
U 1 1
P 6250 5500
F 0 "Z18" H 6300 5500 60  0000 C CNN
F 1 "Logo" H 6625 5500 60  0000 C CNN
F 2 "Stenokey:StenoKeyLogo" H 6250 5500 60  0001 C CNN
F 3 "" H 6250 5500 60  0000 C CNN
	1    6250 5500
	1    0    0    -1  
$EndComp
$Comp
L Copyright Z17
U 1 1
P 6250 5250
F 0 "Z17" H 6300 5250 60  0000 C CNN
F 1 "Copyright" H 6625 5250 60  0000 C CNN
F 2 "Stenokey:Copyright" H 6250 5250 60  0001 C CNN
F 3 "" H 6250 5250 60  0000 C CNN
	1    6250 5250
	1    0    0    -1  
$EndComp
Text Notes 6200 2500 0    120  ~ 0
Extra
$EndSCHEMATC
